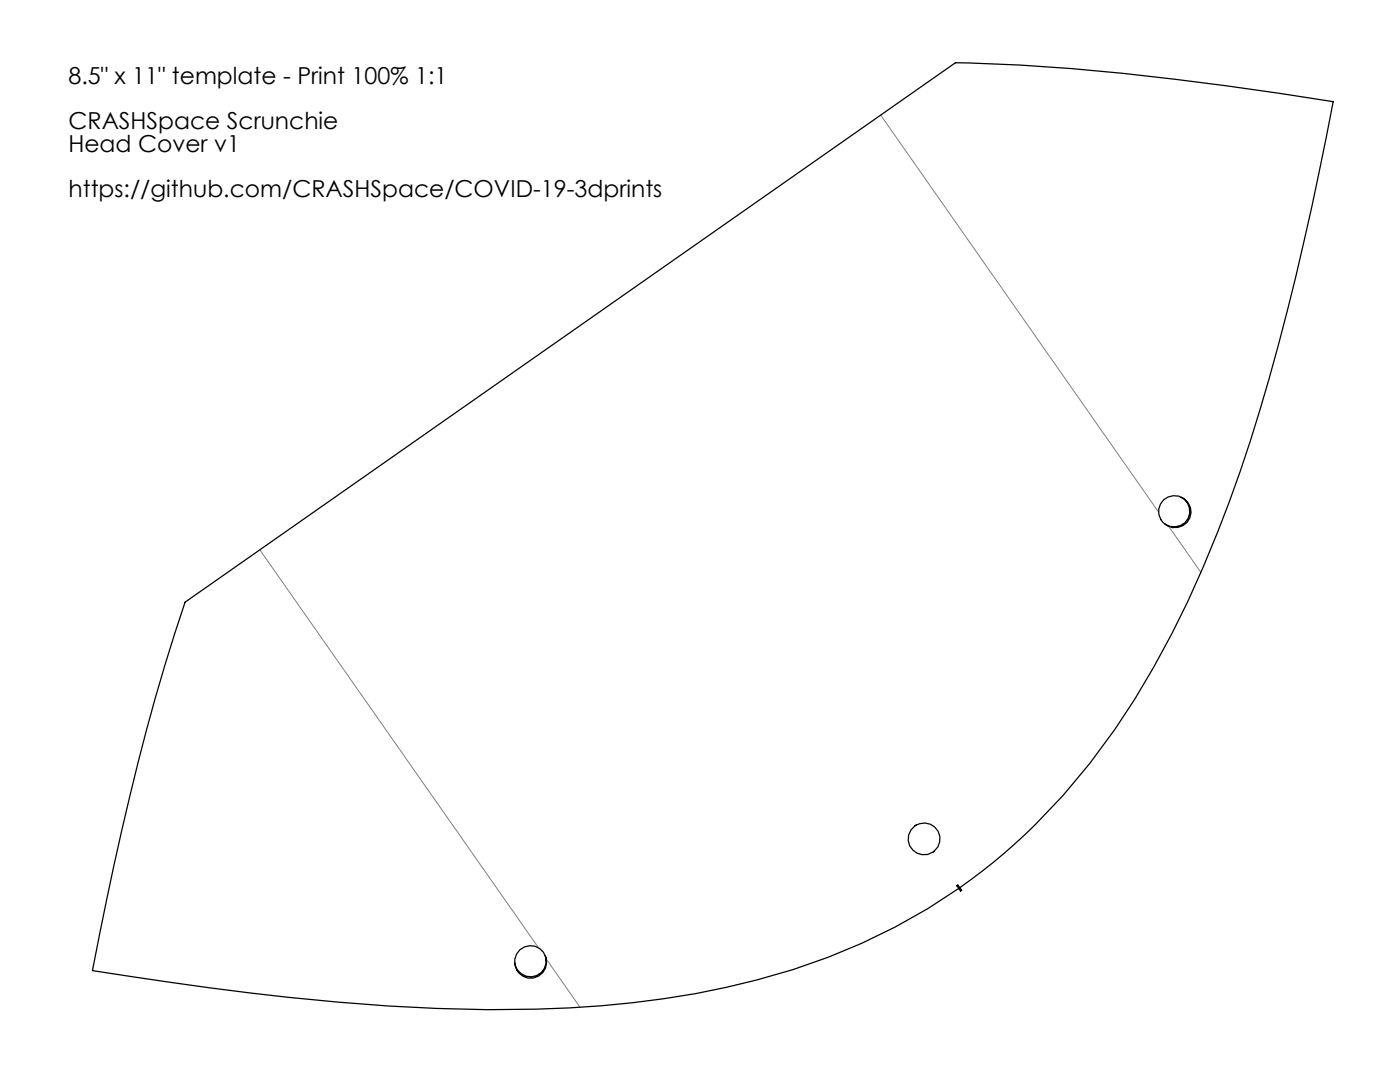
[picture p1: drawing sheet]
<svg xmlns="http://www.w3.org/2000/svg" width="279mm" height="216mm" viewBox="0 0 279 216" stroke-linecap="round" stroke-linejoin="round" font-family="sans-serif">
<path d="M175.8 23l55.4 79.2M51.9 109.7l55.6 79.4M233.3 105.1l6.4 9.1M109 191.4l6.7 9.6" fill="none" stroke="#808080" stroke-width=".2"/>
<g fill="none" stroke="#000" stroke-width=".25">
<path d="M235.7 99.2a3.1 3.1 0 0 1 1.3 4.4 3.1 3.1 0 0 1-4.5 1M191.6 177.1a123.6 123.6 0 0 0 30.9-31.6 201.7 201.7 0 0 0 22.8-45.2 442.7 442.7 0 0 0 16.5-59l4.3-21a639.7 639.7 0 0 0-62.5-7.3l-12.9-.5-153.8 107.7a527.2 527.2 0 0 0-17 66.1l-1.4 7.4a597.5 597.5 0 0 0 68.7 7.5 238.7 238.7 0 0 0 51.7-2.9 135.7 135.7 0 0 0 46.2-17l6.2-4M191.6 177.1l.3 .6-.2 .1-.4-.5M191.6 177.1l-.4-.5-.2 .1 .3 .6M108.8 190.7a3.1 3.1 0 0 1-2.2 4.1 3.1 3.1 0 0 1-3.8-2.6"/>
<circle cx="234.5" cy="102.1" r="3.2"/>
<circle cx="184.4" cy="167.4" r="3.2"/>
<circle cx="105.9" cy="191.9" r="3.2"/>
</g>
<g font-size="4.7">
<text x="13.7" y="16.7">8.5&quot; x 11&quot; template - Print 100% 1:1</text>
<text x="13.7" y="25.7">CRASHSpace Scrunchie</text>
<text x="13.7" y="30.3">Head Cover v1</text>
<text x="13.7" y="39.3">https://github.com/CRASHSpace/COVID-19-3dprints</text>
</g>
</svg>
